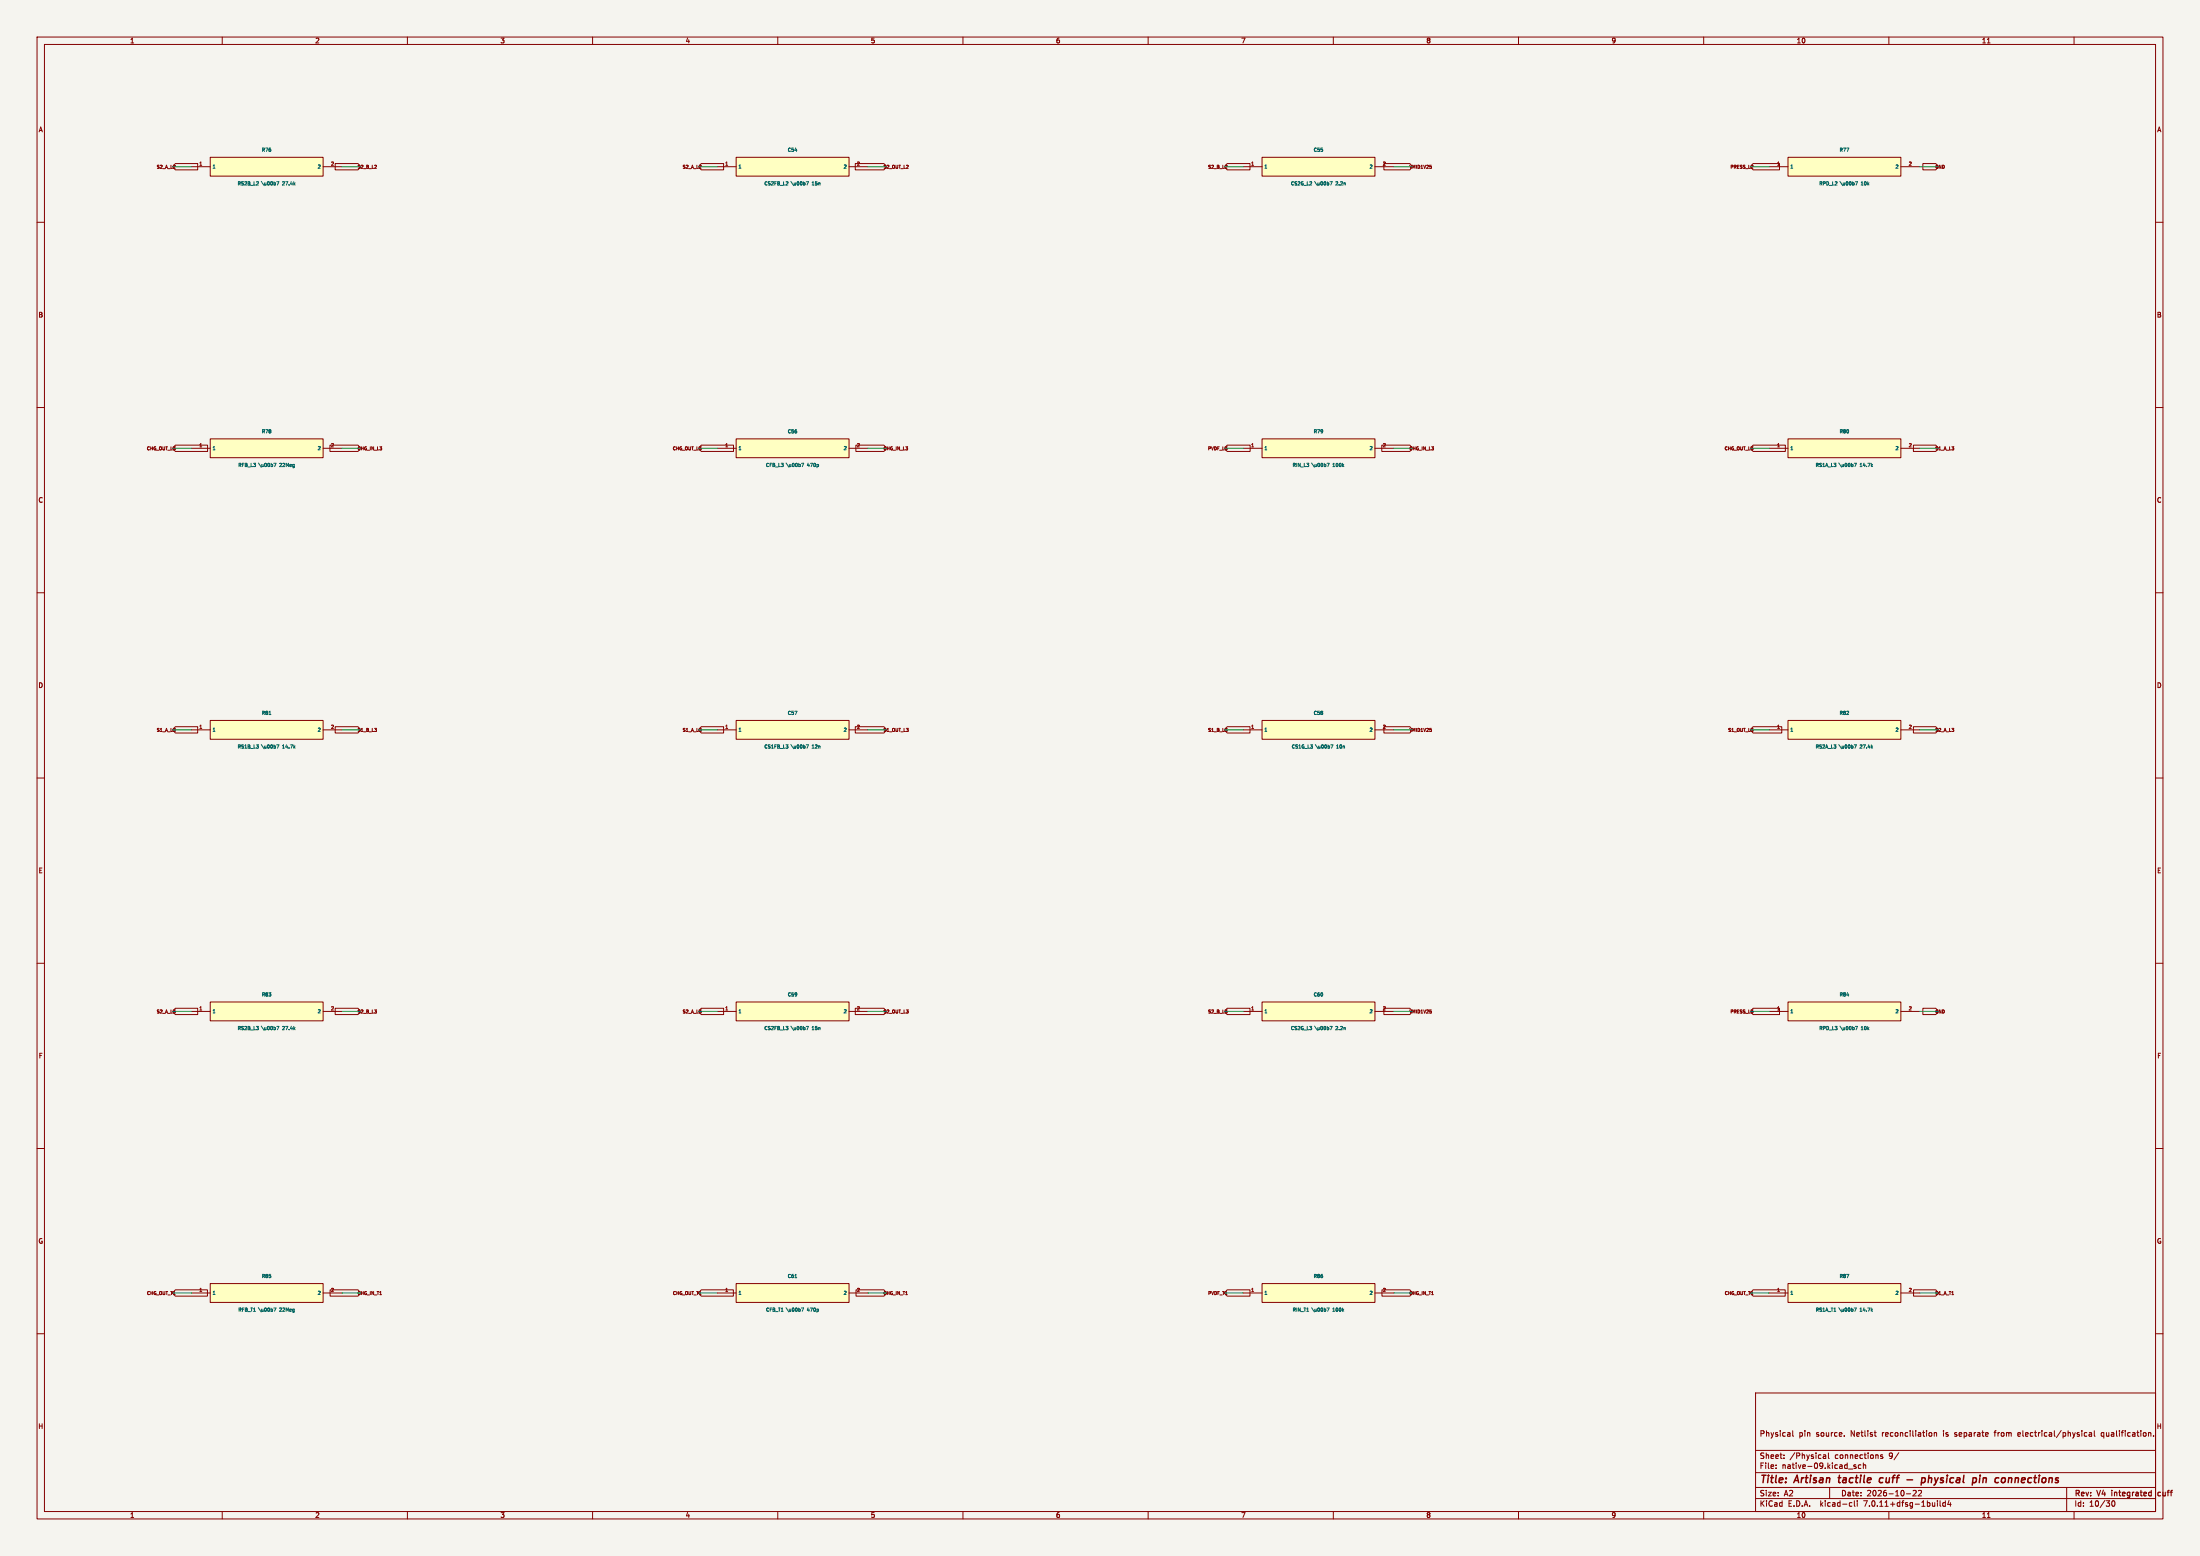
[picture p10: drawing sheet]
(kicad_sch (version 20230121) (generator eeschema) (paper "A2") (title_block (title "Artisan tactile cuff - physical pin connections") (date "2026-10-22") (rev "V4 integrated cuff") (comment 1 "Physical pin source. Netlist reconciliation is separate from electrical/physical qualification.")) (lib_symbols (symbol "Glove:P_RS2B_L2" (pin_names (offset .508)) (in_bom yes) (on_board yes) (property "Reference" "R76" (at 0 4.54 0) (effects (font (size 0.9 0.9)) )) (property "Value" "27.4k" (at 0 -4.54 0) (effects (font (size 0.9 0.9)) )) (symbol "P_RS2B_L2_0_1" (rectangle (start -15.24 2.54) (end 15.24 -2.54) (stroke (width .254) (type default)) (fill (type background)))) (symbol "P_RS2B_L2_1_1" (pin passive line (at -20.32 0.0 0) (length 5.08) (name "1" (effects (font (size 0.9 0.9)) )) (number "1" (effects (font (size 0.9 0.9)) ))) (pin passive line (at 20.32 0.0 180) (length 5.08) (name "2" (effects (font (size 0.9 0.9)) )) (number "2" (effects (font (size 0.9 0.9)) ))))) (symbol "Glove:P_CS2FB_L2" (pin_names (offset .508)) (in_bom yes) (on_board yes) (property "Reference" "C54" (at 0 4.54 0) (effects (font (size 0.9 0.9)) )) (property "Value" "15n" (at 0 -4.54 0) (effects (font (size 0.9 0.9)) )) (symbol "P_CS2FB_L2_0_1" (rectangle (start -15.24 2.54) (end 15.24 -2.54) (stroke (width .254) (type default)) (fill (type background)))) (symbol "P_CS2FB_L2_1_1" (pin passive line (at -20.32 0.0 0) (length 5.08) (name "1" (effects (font (size 0.9 0.9)) )) (number "1" (effects (font (size 0.9 0.9)) ))) (pin passive line (at 20.32 0.0 180) (length 5.08) (name "2" (effects (font (size 0.9 0.9)) )) (number "2" (effects (font (size 0.9 0.9)) ))))) (symbol "Glove:P_CS2G_L2" (pin_names (offset .508)) (in_bom yes) (on_board yes) (property "Reference" "C55" (at 0 4.54 0) (effects (font (size 0.9 0.9)) )) (property "Value" "2.2n" (at 0 -4.54 0) (effects (font (size 0.9 0.9)) )) (symbol "P_CS2G_L2_0_1" (rectangle (start -15.24 2.54) (end 15.24 -2.54) (stroke (width .254) (type default)) (fill (type background)))) (symbol "P_CS2G_L2_1_1" (pin passive line (at -20.32 0.0 0) (length 5.08) (name "1" (effects (font (size 0.9 0.9)) )) (number "1" (effects (font (size 0.9 0.9)) ))) (pin passive line (at 20.32 0.0 180) (length 5.08) (name "2" (effects (font (size 0.9 0.9)) )) (number "2" (effects (font (size 0.9 0.9)) ))))) (symbol "Glove:P_RPD_L2" (pin_names (offset .508)) (in_bom yes) (on_board yes) (property "Reference" "R77" (at 0 4.54 0) (effects (font (size 0.9 0.9)) )) (property "Value" "10k" (at 0 -4.54 0) (effects (font (size 0.9 0.9)) )) (symbol "P_RPD_L2_0_1" (rectangle (start -15.24 2.54) (end 15.24 -2.54) (stroke (width .254) (type default)) (fill (type background)))) (symbol "P_RPD_L2_1_1" (pin passive line (at -20.32 0.0 0) (length 5.08) (name "1" (effects (font (size 0.9 0.9)) )) (number "1" (effects (font (size 0.9 0.9)) ))) (pin passive line (at 20.32 0.0 180) (length 5.08) (name "2" (effects (font (size 0.9 0.9)) )) (number "2" (effects (font (size 0.9 0.9)) ))))) (symbol "Glove:P_RFB_L3" (pin_names (offset .508)) (in_bom yes) (on_board yes) (property "Reference" "R78" (at 0 4.54 0) (effects (font (size 0.9 0.9)) )) (property "Value" "22Meg" (at 0 -4.54 0) (effects (font (size 0.9 0.9)) )) (symbol "P_RFB_L3_0_1" (rectangle (start -15.24 2.54) (end 15.24 -2.54) (stroke (width .254) (type default)) (fill (type background)))) (symbol "P_RFB_L3_1_1" (pin passive line (at -20.32 0.0 0) (length 5.08) (name "1" (effects (font (size 0.9 0.9)) )) (number "1" (effects (font (size 0.9 0.9)) ))) (pin passive line (at 20.32 0.0 180) (length 5.08) (name "2" (effects (font (size 0.9 0.9)) )) (number "2" (effects (font (size 0.9 0.9)) ))))) (symbol "Glove:P_CFB_L3" (pin_names (offset .508)) (in_bom yes) (on_board yes) (property "Reference" "C56" (at 0 4.54 0) (effects (font (size 0.9 0.9)) )) (property "Value" "470p" (at 0 -4.54 0) (effects (font (size 0.9 0.9)) )) (symbol "P_CFB_L3_0_1" (rectangle (start -15.24 2.54) (end 15.24 -2.54) (stroke (width .254) (type default)) (fill (type background)))) (symbol "P_CFB_L3_1_1" (pin passive line (at -20.32 0.0 0) (length 5.08) (name "1" (effects (font (size 0.9 0.9)) )) (number "1" (effects (font (size 0.9 0.9)) ))) (pin passive line (at 20.32 0.0 180) (length 5.08) (name "2" (effects (font (size 0.9 0.9)) )) (number "2" (effects (font (size 0.9 0.9)) ))))) (symbol "Glove:P_RIN_L3" (pin_names (offset .508)) (in_bom yes) (on_board yes) (property "Reference" "R79" (at 0 4.54 0) (effects (font (size 0.9 0.9)) )) (property "Value" "100k" (at 0 -4.54 0) (effects (font (size 0.9 0.9)) )) (symbol "P_RIN_L3_0_1" (rectangle (start -15.24 2.54) (end 15.24 -2.54) (stroke (width .254) (type default)) (fill (type background)))) (symbol "P_RIN_L3_1_1" (pin passive line (at -20.32 0.0 0) (length 5.08) (name "1" (effects (font (size 0.9 0.9)) )) (number "1" (effects (font (size 0.9 0.9)) ))) (pin passive line (at 20.32 0.0 180) (length 5.08) (name "2" (effects (font (size 0.9 0.9)) )) (number "2" (effects (font (size 0.9 0.9)) ))))) (symbol "Glove:P_RS1A_L3" (pin_names (offset .508)) (in_bom yes) (on_board yes) (property "Reference" "R80" (at 0 4.54 0) (effects (font (size 0.9 0.9)) )) (property "Value" "14.7k" (at 0 -4.54 0) (effects (font (size 0.9 0.9)) )) (symbol "P_RS1A_L3_0_1" (rectangle (start -15.24 2.54) (end 15.24 -2.54) (stroke (width .254) (type default)) (fill (type background)))) (symbol "P_RS1A_L3_1_1" (pin passive line (at -20.32 0.0 0) (length 5.08) (name "1" (effects (font (size 0.9 0.9)) )) (number "1" (effects (font (size 0.9 0.9)) ))) (pin passive line (at 20.32 0.0 180) (length 5.08) (name "2" (effects (font (size 0.9 0.9)) )) (number "2" (effects (font (size 0.9 0.9)) ))))) (symbol "Glove:P_RS1B_L3" (pin_names (offset .508)) (in_bom yes) (on_board yes) (property "Reference" "R81" (at 0 4.54 0) (effects (font (size 0.9 0.9)) )) (property "Value" "14.7k" (at 0 -4.54 0) (effects (font (size 0.9 0.9)) )) (symbol "P_RS1B_L3_0_1" (rectangle (start -15.24 2.54) (end 15.24 -2.54) (stroke (width .254) (type default)) (fill (type background)))) (symbol "P_RS1B_L3_1_1" (pin passive line (at -20.32 0.0 0) (length 5.08) (name "1" (effects (font (size 0.9 0.9)) )) (number "1" (effects (font (size 0.9 0.9)) ))) (pin passive line (at 20.32 0.0 180) (length 5.08) (name "2" (effects (font (size 0.9 0.9)) )) (number "2" (effects (font (size 0.9 0.9)) ))))) (symbol "Glove:P_CS1FB_L3" (pin_names (offset .508)) (in_bom yes) (on_board yes) (property "Reference" "C57" (at 0 4.54 0) (effects (font (size 0.9 0.9)) )) (property "Value" "12n" (at 0 -4.54 0) (effects (font (size 0.9 0.9)) )) (symbol "P_CS1FB_L3_0_1" (rectangle (start -15.24 2.54) (end 15.24 -2.54) (stroke (width .254) (type default)) (fill (type background)))) (symbol "P_CS1FB_L3_1_1" (pin passive line (at -20.32 0.0 0) (length 5.08) (name "1" (effects (font (size 0.9 0.9)) )) (number "1" (effects (font (size 0.9 0.9)) ))) (pin passive line (at 20.32 0.0 180) (length 5.08) (name "2" (effects (font (size 0.9 0.9)) )) (number "2" (effects (font (size 0.9 0.9)) ))))) (symbol "Glove:P_CS1G_L3" (pin_names (offset .508)) (in_bom yes) (on_board yes) (property "Reference" "C58" (at 0 4.54 0) (effects (font (size 0.9 0.9)) )) (property "Value" "10n" (at 0 -4.54 0) (effects (font (size 0.9 0.9)) )) (symbol "P_CS1G_L3_0_1" (rectangle (start -15.24 2.54) (end 15.24 -2.54) (stroke (width .254) (type default)) (fill (type background)))) (symbol "P_CS1G_L3_1_1" (pin passive line (at -20.32 0.0 0) (length 5.08) (name "1" (effects (font (size 0.9 0.9)) )) (number "1" (effects (font (size 0.9 0.9)) ))) (pin passive line (at 20.32 0.0 180) (length 5.08) (name "2" (effects (font (size 0.9 0.9)) )) (number "2" (effects (font (size 0.9 0.9)) ))))) (symbol "Glove:P_RS2A_L3" (pin_names (offset .508)) (in_bom yes) (on_board yes) (property "Reference" "R82" (at 0 4.54 0) (effects (font (size 0.9 0.9)) )) (property "Value" "27.4k" (at 0 -4.54 0) (effects (font (size 0.9 0.9)) )) (symbol "P_RS2A_L3_0_1" (rectangle (start -15.24 2.54) (end 15.24 -2.54) (stroke (width .254) (type default)) (fill (type background)))) (symbol "P_RS2A_L3_1_1" (pin passive line (at -20.32 0.0 0) (length 5.08) (name "1" (effects (font (size 0.9 0.9)) )) (number "1" (effects (font (size 0.9 0.9)) ))) (pin passive line (at 20.32 0.0 180) (length 5.08) (name "2" (effects (font (size 0.9 0.9)) )) (number "2" (effects (font (size 0.9 0.9)) ))))) (symbol "Glove:P_RS2B_L3" (pin_names (offset .508)) (in_bom yes) (on_board yes) (property "Reference" "R83" (at 0 4.54 0) (effects (font (size 0.9 0.9)) )) (property "Value" "27.4k" (at 0 -4.54 0) (effects (font (size 0.9 0.9)) )) (symbol "P_RS2B_L3_0_1" (rectangle (start -15.24 2.54) (end 15.24 -2.54) (stroke (width .254) (type default)) (fill (type background)))) (symbol "P_RS2B_L3_1_1" (pin passive line (at -20.32 0.0 0) (length 5.08) (name "1" (effects (font (size 0.9 0.9)) )) (number "1" (effects (font (size 0.9 0.9)) ))) (pin passive line (at 20.32 0.0 180) (length 5.08) (name "2" (effects (font (size 0.9 0.9)) )) (number "2" (effects (font (size 0.9 0.9)) ))))) (symbol "Glove:P_CS2FB_L3" (pin_names (offset .508)) (in_bom yes) (on_board yes) (property "Reference" "C59" (at 0 4.54 0) (effects (font (size 0.9 0.9)) )) (property "Value" "15n" (at 0 -4.54 0) (effects (font (size 0.9 0.9)) )) (symbol "P_CS2FB_L3_0_1" (rectangle (start -15.24 2.54) (end 15.24 -2.54) (stroke (width .254) (type default)) (fill (type background)))) (symbol "P_CS2FB_L3_1_1" (pin passive line (at -20.32 0.0 0) (length 5.08) (name "1" (effects (font (size 0.9 0.9)) )) (number "1" (effects (font (size 0.9 0.9)) ))) (pin passive line (at 20.32 0.0 180) (length 5.08) (name "2" (effects (font (size 0.9 0.9)) )) (number "2" (effects (font (size 0.9 0.9)) ))))) (symbol "Glove:P_CS2G_L3" (pin_names (offset .508)) (in_bom yes) (on_board yes) (property "Reference" "C60" (at 0 4.54 0) (effects (font (size 0.9 0.9)) )) (property "Value" "2.2n" (at 0 -4.54 0) (effects (font (size 0.9 0.9)) )) (symbol "P_CS2G_L3_0_1" (rectangle (start -15.24 2.54) (end 15.24 -2.54) (stroke (width .254) (type default)) (fill (type background)))) (symbol "P_CS2G_L3_1_1" (pin passive line (at -20.32 0.0 0) (length 5.08) (name "1" (effects (font (size 0.9 0.9)) )) (number "1" (effects (font (size 0.9 0.9)) ))) (pin passive line (at 20.32 0.0 180) (length 5.08) (name "2" (effects (font (size 0.9 0.9)) )) (number "2" (effects (font (size 0.9 0.9)) ))))) (symbol "Glove:P_RPD_L3" (pin_names (offset .508)) (in_bom yes) (on_board yes) (property "Reference" "R84" (at 0 4.54 0) (effects (font (size 0.9 0.9)) )) (property "Value" "10k" (at 0 -4.54 0) (effects (font (size 0.9 0.9)) )) (symbol "P_RPD_L3_0_1" (rectangle (start -15.24 2.54) (end 15.24 -2.54) (stroke (width .254) (type default)) (fill (type background)))) (symbol "P_RPD_L3_1_1" (pin passive line (at -20.32 0.0 0) (length 5.08) (name "1" (effects (font (size 0.9 0.9)) )) (number "1" (effects (font (size 0.9 0.9)) ))) (pin passive line (at 20.32 0.0 180) (length 5.08) (name "2" (effects (font (size 0.9 0.9)) )) (number "2" (effects (font (size 0.9 0.9)) ))))) (symbol "Glove:P_RFB_T1" (pin_names (offset .508)) (in_bom yes) (on_board yes) (property "Reference" "R85" (at 0 4.54 0) (effects (font (size 0.9 0.9)) )) (property "Value" "22Meg" (at 0 -4.54 0) (effects (font (size 0.9 0.9)) )) (symbol "P_RFB_T1_0_1" (rectangle (start -15.24 2.54) (end 15.24 -2.54) (stroke (width .254) (type default)) (fill (type background)))) (symbol "P_RFB_T1_1_1" (pin passive line (at -20.32 0.0 0) (length 5.08) (name "1" (effects (font (size 0.9 0.9)) )) (number "1" (effects (font (size 0.9 0.9)) ))) (pin passive line (at 20.32 0.0 180) (length 5.08) (name "2" (effects (font (size 0.9 0.9)) )) (number "2" (effects (font (size 0.9 0.9)) ))))) (symbol "Glove:P_CFB_T1" (pin_names (offset .508)) (in_bom yes) (on_board yes) (property "Reference" "C61" (at 0 4.54 0) (effects (font (size 0.9 0.9)) )) (property "Value" "470p" (at 0 -4.54 0) (effects (font (size 0.9 0.9)) )) (symbol "P_CFB_T1_0_1" (rectangle (start -15.24 2.54) (end 15.24 -2.54) (stroke (width .254) (type default)) (fill (type background)))) (symbol "P_CFB_T1_1_1" (pin passive line (at -20.32 0.0 0) (length 5.08) (name "1" (effects (font (size 0.9 0.9)) )) (number "1" (effects (font (size 0.9 0.9)) ))) (pin passive line (at 20.32 0.0 180) (length 5.08) (name "2" (effects (font (size 0.9 0.9)) )) (number "2" (effects (font (size 0.9 0.9)) ))))) (symbol "Glove:P_RIN_T1" (pin_names (offset .508)) (in_bom yes) (on_board yes) (property "Reference" "R86" (at 0 4.54 0) (effects (font (size 0.9 0.9)) )) (property "Value" "100k" (at 0 -4.54 0) (effects (font (size 0.9 0.9)) )) (symbol "P_RIN_T1_0_1" (rectangle (start -15.24 2.54) (end 15.24 -2.54) (stroke (width .254) (type default)) (fill (type background)))) (symbol "P_RIN_T1_1_1" (pin passive line (at -20.32 0.0 0) (length 5.08) (name "1" (effects (font (size 0.9 0.9)) )) (number "1" (effects (font (size 0.9 0.9)) ))) (pin passive line (at 20.32 0.0 180) (length 5.08) (name "2" (effects (font (size 0.9 0.9)) )) (number "2" (effects (font (size 0.9 0.9)) ))))) (symbol "Glove:P_RS1A_T1" (pin_names (offset .508)) (in_bom yes) (on_board yes) (property "Reference" "R87" (at 0 4.54 0) (effects (font (size 0.9 0.9)) )) (property "Value" "14.7k" (at 0 -4.54 0) (effects (font (size 0.9 0.9)) )) (symbol "P_RS1A_T1_0_1" (rectangle (start -15.24 2.54) (end 15.24 -2.54) (stroke (width .254) (type default)) (fill (type background)))) (symbol "P_RS1A_T1_1_1" (pin passive line (at -20.32 0.0 0) (length 5.08) (name "1" (effects (font (size 0.9 0.9)) )) (number "1" (effects (font (size 0.9 0.9)) ))) (pin passive line (at 20.32 0.0 180) (length 5.08) (name "2" (effects (font (size 0.9 0.9)) )) (number "2" (effects (font (size 0.9 0.9)) )))))) (symbol (lib_id "Glove:P_RS2B_L2") (at 72 45 0) (unit 1) (in_bom yes) (on_board yes) (dnp no) (property "Reference" "R76" (at 72 40.46 0) (effects (font (size 0.9 0.9)) )) (property "Value" "RS2B_L2 \u00b7 27.4k" (at 72 49.54 0) (effects (font (size 0.9 0.9)) )) (property "Footprint" "Glove:R_0603_1608Metric" (at 72 45 0) (effects (font (size 0.9 0.9)) hide)) (property "Datasheet" "" (at 72 45 0) (effects (font (size 0.9 0.9)) hide)) (pin "1") (pin "2")) (wire (pts (xy 51.68 45.0) (xy 46.6 45.0)) (stroke (width 0) (type default))) (global_label "S2_A_L2" (shape input) (at 46.6 45.0 0) (effects (font (size 0.85 0.85)) (justify right))) (wire (pts (xy 92.32 45.0) (xy 97.39999999999999 45.0)) (stroke (width 0) (type default))) (global_label "S2_B_L2" (shape input) (at 97.39999999999999 45.0 180) (effects (font (size 0.85 0.85)) (justify left))) (symbol (lib_id "Glove:P_CS2FB_L2") (at 214 45 0) (unit 1) (in_bom yes) (on_board yes) (dnp no) (property "Reference" "C54" (at 214 40.46 0) (effects (font (size 0.9 0.9)) )) (property "Value" "CS2FB_L2 \u00b7 15n" (at 214 49.54 0) (effects (font (size 0.9 0.9)) )) (property "Footprint" "Glove:C_0603_1608Metric" (at 214 45 0) (effects (font (size 0.9 0.9)) hide)) (property "Datasheet" "" (at 214 45 0) (effects (font (size 0.9 0.9)) hide)) (pin "1") (pin "2")) (wire (pts (xy 193.68 45.0) (xy 188.6 45.0)) (stroke (width 0) (type default))) (global_label "S2_A_L2" (shape input) (at 188.6 45.0 0) (effects (font (size 0.85 0.85)) (justify right))) (wire (pts (xy 234.32 45.0) (xy 239.4 45.0)) (stroke (width 0) (type default))) (global_label "S2_OUT_L2" (shape input) (at 239.4 45.0 180) (effects (font (size 0.85 0.85)) (justify left))) (symbol (lib_id "Glove:P_CS2G_L2") (at 356 45 0) (unit 1) (in_bom yes) (on_board yes) (dnp no) (property "Reference" "C55" (at 356 40.46 0) (effects (font (size 0.9 0.9)) )) (property "Value" "CS2G_L2 \u00b7 2.2n" (at 356 49.54 0) (effects (font (size 0.9 0.9)) )) (property "Footprint" "Glove:C_0603_1608Metric" (at 356 45 0) (effects (font (size 0.9 0.9)) hide)) (property "Datasheet" "" (at 356 45 0) (effects (font (size 0.9 0.9)) hide)) (pin "1") (pin "2")) (wire (pts (xy 335.68 45.0) (xy 330.6 45.0)) (stroke (width 0) (type default))) (global_label "S2_B_L2" (shape input) (at 330.6 45.0 0) (effects (font (size 0.85 0.85)) (justify right))) (wire (pts (xy 376.32 45.0) (xy 381.4 45.0)) (stroke (width 0) (type default))) (global_label "VMID1V25" (shape input) (at 381.4 45.0 180) (effects (font (size 0.85 0.85)) (justify left))) (symbol (lib_id "Glove:P_RPD_L2") (at 498 45 0) (unit 1) (in_bom yes) (on_board yes) (dnp no) (property "Reference" "R77" (at 498 40.46 0) (effects (font (size 0.9 0.9)) )) (property "Value" "RPD_L2 \u00b7 10k" (at 498 49.54 0) (effects (font (size 0.9 0.9)) )) (property "Footprint" "Glove:R_0603_1608Metric" (at 498 45 0) (effects (font (size 0.9 0.9)) hide)) (property "Datasheet" "" (at 498 45 0) (effects (font (size 0.9 0.9)) hide)) (pin "1") (pin "2")) (wire (pts (xy 477.68 45.0) (xy 472.6 45.0)) (stroke (width 0) (type default))) (global_label "PRESS_L2" (shape input) (at 472.6 45.0 0) (effects (font (size 0.85 0.85)) (justify right))) (wire (pts (xy 518.32 45.0) (xy 523.4000000000001 45.0)) (stroke (width 0) (type default))) (global_label "GND" (shape input) (at 523.4000000000001 45.0 180) (effects (font (size 0.85 0.85)) (justify left))) (symbol (lib_id "Glove:P_RFB_L3") (at 72 121 0) (unit 1) (in_bom yes) (on_board yes) (dnp no) (property "Reference" "R78" (at 72 116.46 0) (effects (font (size 0.9 0.9)) )) (property "Value" "RFB_L3 \u00b7 22Meg" (at 72 125.54 0) (effects (font (size 0.9 0.9)) )) (property "Footprint" "Glove:R_0805_2012Metric" (at 72 121 0) (effects (font (size 0.9 0.9)) hide)) (property "Datasheet" "" (at 72 121 0) (effects (font (size 0.9 0.9)) hide)) (pin "1") (pin "2")) (wire (pts (xy 51.68 121.0) (xy 46.6 121.0)) (stroke (width 0) (type default))) (global_label "CHG_OUT_L3" (shape input) (at 46.6 121.0 0) (effects (font (size 0.85 0.85)) (justify right))) (wire (pts (xy 92.32 121.0) (xy 97.39999999999999 121.0)) (stroke (width 0) (type default))) (global_label "CHG_IN_L3" (shape input) (at 97.39999999999999 121.0 180) (effects (font (size 0.85 0.85)) (justify left))) (symbol (lib_id "Glove:P_CFB_L3") (at 214 121 0) (unit 1) (in_bom yes) (on_board yes) (dnp no) (property "Reference" "C56" (at 214 116.46 0) (effects (font (size 0.9 0.9)) )) (property "Value" "CFB_L3 \u00b7 470p" (at 214 125.54 0) (effects (font (size 0.9 0.9)) )) (property "Footprint" "Glove:C_0603_1608Metric" (at 214 121 0) (effects (font (size 0.9 0.9)) hide)) (property "Datasheet" "" (at 214 121 0) (effects (font (size 0.9 0.9)) hide)) (pin "1") (pin "2")) (wire (pts (xy 193.68 121.0) (xy 188.6 121.0)) (stroke (width 0) (type default))) (global_label "CHG_OUT_L3" (shape input) (at 188.6 121.0 0) (effects (font (size 0.85 0.85)) (justify right))) (wire (pts (xy 234.32 121.0) (xy 239.4 121.0)) (stroke (width 0) (type default))) (global_label "CHG_IN_L3" (shape input) (at 239.4 121.0 180) (effects (font (size 0.85 0.85)) (justify left))) (symbol (lib_id "Glove:P_RIN_L3") (at 356 121 0) (unit 1) (in_bom yes) (on_board yes) (dnp no) (property "Reference" "R79" (at 356 116.46 0) (effects (font (size 0.9 0.9)) )) (property "Value" "RIN_L3 \u00b7 100k" (at 356 125.54 0) (effects (font (size 0.9 0.9)) )) (property "Footprint" "Glove:R_0603_1608Metric" (at 356 121 0) (effects (font (size 0.9 0.9)) hide)) (property "Datasheet" "" (at 356 121 0) (effects (font (size 0.9 0.9)) hide)) (pin "1") (pin "2")) (wire (pts (xy 335.68 121.0) (xy 330.6 121.0)) (stroke (width 0) (type default))) (global_label "PVDF_L3" (shape input) (at 330.6 121.0 0) (effects (font (size 0.85 0.85)) (justify right))) (wire (pts (xy 376.32 121.0) (xy 381.4 121.0)) (stroke (width 0) (type default))) (global_label "CHG_IN_L3" (shape input) (at 381.4 121.0 180) (effects (font (size 0.85 0.85)) (justify left))) (symbol (lib_id "Glove:P_RS1A_L3") (at 498 121 0) (unit 1) (in_bom yes) (on_board yes) (dnp no) (property "Reference" "R80" (at 498 116.46 0) (effects (font (size 0.9 0.9)) )) (property "Value" "RS1A_L3 \u00b7 14.7k" (at 498 125.54 0) (effects (font (size 0.9 0.9)) )) (property "Footprint" "Glove:R_0603_1608Metric" (at 498 121 0) (effects (font (size 0.9 0.9)) hide)) (property "Datasheet" "" (at 498 121 0) (effects (font (size 0.9 0.9)) hide)) (pin "1") (pin "2")) (wire (pts (xy 477.68 121.0) (xy 472.6 121.0)) (stroke (width 0) (type default))) (global_label "CHG_OUT_L3" (shape input) (at 472.6 121.0 0) (effects (font (size 0.85 0.85)) (justify right))) (wire (pts (xy 518.32 121.0) (xy 523.4000000000001 121.0)) (stroke (width 0) (type default))) (global_label "S1_A_L3" (shape input) (at 523.4000000000001 121.0 180) (effects (font (size 0.85 0.85)) (justify left))) (symbol (lib_id "Glove:P_RS1B_L3") (at 72 197 0) (unit 1) (in_bom yes) (on_board yes) (dnp no) (property "Reference" "R81" (at 72 192.46 0) (effects (font (size 0.9 0.9)) )) (property "Value" "RS1B_L3 \u00b7 14.7k" (at 72 201.54 0) (effects (font (size 0.9 0.9)) )) (property "Footprint" "Glove:R_0603_1608Metric" (at 72 197 0) (effects (font (size 0.9 0.9)) hide)) (property "Datasheet" "" (at 72 197 0) (effects (font (size 0.9 0.9)) hide)) (pin "1") (pin "2")) (wire (pts (xy 51.68 197.0) (xy 46.6 197.0)) (stroke (width 0) (type default))) (global_label "S1_A_L3" (shape input) (at 46.6 197.0 0) (effects (font (size 0.85 0.85)) (justify right))) (wire (pts (xy 92.32 197.0) (xy 97.39999999999999 197.0)) (stroke (width 0) (type default))) (global_label "S1_B_L3" (shape input) (at 97.39999999999999 197.0 180) (effects (font (size 0.85 0.85)) (justify left))) (symbol (lib_id "Glove:P_CS1FB_L3") (at 214 197 0) (unit 1) (in_bom yes) (on_board yes) (dnp no) (property "Reference" "C57" (at 214 192.46 0) (effects (font (size 0.9 0.9)) )) (property "Value" "CS1FB_L3 \u00b7 12n" (at 214 201.54 0) (effects (font (size 0.9 0.9)) )) (property "Footprint" "Glove:C_0603_1608Metric" (at 214 197 0) (effects (font (size 0.9 0.9)) hide)) (property "Datasheet" "" (at 214 197 0) (effects (font (size 0.9 0.9)) hide)) (pin "1") (pin "2")) (wire (pts (xy 193.68 197.0) (xy 188.6 197.0)) (stroke (width 0) (type default))) (global_label "S1_A_L3" (shape input) (at 188.6 197.0 0) (effects (font (size 0.85 0.85)) (justify right))) (wire (pts (xy 234.32 197.0) (xy 239.4 197.0)) (stroke (width 0) (type default))) (global_label "S1_OUT_L3" (shape input) (at 239.4 197.0 180) (effects (font (size 0.85 0.85)) (justify left))) (symbol (lib_id "Glove:P_CS1G_L3") (at 356 197 0) (unit 1) (in_bom yes) (on_board yes) (dnp no) (property "Reference" "C58" (at 356 192.46 0) (effects (font (size 0.9 0.9)) )) (property "Value" "CS1G_L3 \u00b7 10n" (at 356 201.54 0) (effects (font (size 0.9 0.9)) )) (property "Footprint" "Glove:C_0603_1608Metric" (at 356 197 0) (effects (font (size 0.9 0.9)) hide)) (property "Datasheet" "" (at 356 197 0) (effects (font (size 0.9 0.9)) hide)) (pin "1") (pin "2")) (wire (pts (xy 335.68 197.0) (xy 330.6 197.0)) (stroke (width 0) (type default))) (global_label "S1_B_L3" (shape input) (at 330.6 197.0 0) (effects (font (size 0.85 0.85)) (justify right))) (wire (pts (xy 376.32 197.0) (xy 381.4 197.0)) (stroke (width 0) (type default))) (global_label "VMID1V25" (shape input) (at 381.4 197.0 180) (effects (font (size 0.85 0.85)) (justify left))) (symbol (lib_id "Glove:P_RS2A_L3") (at 498 197 0) (unit 1) (in_bom yes) (on_board yes) (dnp no) (property "Reference" "R82" (at 498 192.46 0) (effects (font (size 0.9 0.9)) )) (property "Value" "RS2A_L3 \u00b7 27.4k" (at 498 201.54 0) (effects (font (size 0.9 0.9)) )) (property "Footprint" "Glove:R_0603_1608Metric" (at 498 197 0) (effects (font (size 0.9 0.9)) hide)) (property "Datasheet" "" (at 498 197 0) (effects (font (size 0.9 0.9)) hide)) (pin "1") (pin "2")) (wire (pts (xy 477.68 197.0) (xy 472.6 197.0)) (stroke (width 0) (type default))) (global_label "S1_OUT_L3" (shape input) (at 472.6 197.0 0) (effects (font (size 0.85 0.85)) (justify right))) (wire (pts (xy 518.32 197.0) (xy 523.4000000000001 197.0)) (stroke (width 0) (type default))) (global_label "S2_A_L3" (shape input) (at 523.4000000000001 197.0 180) (effects (font (size 0.85 0.85)) (justify left))) (symbol (lib_id "Glove:P_RS2B_L3") (at 72 273 0) (unit 1) (in_bom yes) (on_board yes) (dnp no) (property "Reference" "R83" (at 72 268.46 0) (effects (font (size 0.9 0.9)) )) (property "Value" "RS2B_L3 \u00b7 27.4k" (at 72 277.54 0) (effects (font (size 0.9 0.9)) )) (property "Footprint" "Glove:R_0603_1608Metric" (at 72 273 0) (effects (font (size 0.9 0.9)) hide)) (property "Datasheet" "" (at 72 273 0) (effects (font (size 0.9 0.9)) hide)) (pin "1") (pin "2")) (wire (pts (xy 51.68 273.0) (xy 46.6 273.0)) (stroke (width 0) (type default))) (global_label "S2_A_L3" (shape input) (at 46.6 273.0 0) (effects (font (size 0.85 0.85)) (justify right))) (wire (pts (xy 92.32 273.0) (xy 97.39999999999999 273.0)) (stroke (width 0) (type default))) (global_label "S2_B_L3" (shape input) (at 97.39999999999999 273.0 180) (effects (font (size 0.85 0.85)) (justify left))) (symbol (lib_id "Glove:P_CS2FB_L3") (at 214 273 0) (unit 1) (in_bom yes) (on_board yes) (dnp no) (property "Reference" "C59" (at 214 268.46 0) (effects (font (size 0.9 0.9)) )) (property "Value" "CS2FB_L3 \u00b7 15n" (at 214 277.54 0) (effects (font (size 0.9 0.9)) )) (property "Footprint" "Glove:C_0603_1608Metric" (at 214 273 0) (effects (font (size 0.9 0.9)) hide)) (property "Datasheet" "" (at 214 273 0) (effects (font (size 0.9 0.9)) hide)) (pin "1") (pin "2")) (wire (pts (xy 193.68 273.0) (xy 188.6 273.0)) (stroke (width 0) (type default))) (global_label "S2_A_L3" (shape input) (at 188.6 273.0 0) (effects (font (size 0.85 0.85)) (justify right))) (wire (pts (xy 234.32 273.0) (xy 239.4 273.0)) (stroke (width 0) (type default))) (global_label "S2_OUT_L3" (shape input) (at 239.4 273.0 180) (effects (font (size 0.85 0.85)) (justify left))) (symbol (lib_id "Glove:P_CS2G_L3") (at 356 273 0) (unit 1) (in_bom yes) (on_board yes) (dnp no) (property "Reference" "C60" (at 356 268.46 0) (effects (font (size 0.9 0.9)) )) (property "Value" "CS2G_L3 \u00b7 2.2n" (at 356 277.54 0) (effects (font (size 0.9 0.9)) )) (property "Footprint" "Glove:C_0603_1608Metric" (at 356 273 0) (effects (font (size 0.9 0.9)) hide)) (property "Datasheet" "" (at 356 273 0) (effects (font (size 0.9 0.9)) hide)) (pin "1") (pin "2")) (wire (pts (xy 335.68 273.0) (xy 330.6 273.0)) (stroke (width 0) (type default))) (global_label "S2_B_L3" (shape input) (at 330.6 273.0 0) (effects (font (size 0.85 0.85)) (justify right))) (wire (pts (xy 376.32 273.0) (xy 381.4 273.0)) (stroke (width 0) (type default))) (global_label "VMID1V25" (shape input) (at 381.4 273.0 180) (effects (font (size 0.85 0.85)) (justify left))) (symbol (lib_id "Glove:P_RPD_L3") (at 498 273 0) (unit 1) (in_bom yes) (on_board yes) (dnp no) (property "Reference" "R84" (at 498 268.46 0) (effects (font (size 0.9 0.9)) )) (property "Value" "RPD_L3 \u00b7 10k" (at 498 277.54 0) (effects (font (size 0.9 0.9)) )) (property "Footprint" "Glove:R_0603_1608Metric" (at 498 273 0) (effects (font (size 0.9 0.9)) hide)) (property "Datasheet" "" (at 498 273 0) (effects (font (size 0.9 0.9)) hide)) (pin "1") (pin "2")) (wire (pts (xy 477.68 273.0) (xy 472.6 273.0)) (stroke (width 0) (type default))) (global_label "PRESS_L3" (shape input) (at 472.6 273.0 0) (effects (font (size 0.85 0.85)) (justify right))) (wire (pts (xy 518.32 273.0) (xy 523.4000000000001 273.0)) (stroke (width 0) (type default))) (global_label "GND" (shape input) (at 523.4000000000001 273.0 180) (effects (font (size 0.85 0.85)) (justify left))) (symbol (lib_id "Glove:P_RFB_T1") (at 72 349 0) (unit 1) (in_bom yes) (on_board yes) (dnp no) (property "Reference" "R85" (at 72 344.46 0) (effects (font (size 0.9 0.9)) )) (property "Value" "RFB_T1 \u00b7 22Meg" (at 72 353.54 0) (effects (font (size 0.9 0.9)) )) (property "Footprint" "Glove:R_0805_2012Metric" (at 72 349 0) (effects (font (size 0.9 0.9)) hide)) (property "Datasheet" "" (at 72 349 0) (effects (font (size 0.9 0.9)) hide)) (pin "1") (pin "2")) (wire (pts (xy 51.68 349.0) (xy 46.6 349.0)) (stroke (width 0) (type default))) (global_label "CHG_OUT_T1" (shape input) (at 46.6 349.0 0) (effects (font (size 0.85 0.85)) (justify right))) (wire (pts (xy 92.32 349.0) (xy 97.39999999999999 349.0)) (stroke (width 0) (type default))) (global_label "CHG_IN_T1" (shape input) (at 97.39999999999999 349.0 180) (effects (font (size 0.85 0.85)) (justify left))) (symbol (lib_id "Glove:P_CFB_T1") (at 214 349 0) (unit 1) (in_bom yes) (on_board yes) (dnp no) (property "Reference" "C61" (at 214 344.46 0) (effects (font (size 0.9 0.9)) )) (property "Value" "CFB_T1 \u00b7 470p" (at 214 353.54 0) (effects (font (size 0.9 0.9)) )) (property "Footprint" "Glove:C_0603_1608Metric" (at 214 349 0) (effects (font (size 0.9 0.9)) hide)) (property "Datasheet" "" (at 214 349 0) (effects (font (size 0.9 0.9)) hide)) (pin "1") (pin "2")) (wire (pts (xy 193.68 349.0) (xy 188.6 349.0)) (stroke (width 0) (type default))) (global_label "CHG_OUT_T1" (shape input) (at 188.6 349.0 0) (effects (font (size 0.85 0.85)) (justify right))) (wire (pts (xy 234.32 349.0) (xy 239.4 349.0)) (stroke (width 0) (type default))) (global_label "CHG_IN_T1" (shape input) (at 239.4 349.0 180) (effects (font (size 0.85 0.85)) (justify left))) (symbol (lib_id "Glove:P_RIN_T1") (at 356 349 0) (unit 1) (in_bom yes) (on_board yes) (dnp no) (property "Reference" "R86" (at 356 344.46 0) (effects (font (size 0.9 0.9)) )) (property "Value" "RIN_T1 \u00b7 100k" (at 356 353.54 0) (effects (font (size 0.9 0.9)) )) (property "Footprint" "Glove:R_0603_1608Metric" (at 356 349 0) (effects (font (size 0.9 0.9)) hide)) (property "Datasheet" "" (at 356 349 0) (effects (font (size 0.9 0.9)) hide)) (pin "1") (pin "2")) (wire (pts (xy 335.68 349.0) (xy 330.6 349.0)) (stroke (width 0) (type default))) (global_label "PVDF_T1" (shape input) (at 330.6 349.0 0) (effects (font (size 0.85 0.85)) (justify right))) (wire (pts (xy 376.32 349.0) (xy 381.4 349.0)) (stroke (width 0) (type default))) (global_label "CHG_IN_T1" (shape input) (at 381.4 349.0 180) (effects (font (size 0.85 0.85)) (justify left))) (symbol (lib_id "Glove:P_RS1A_T1") (at 498 349 0) (unit 1) (in_bom yes) (on_board yes) (dnp no) (property "Reference" "R87" (at 498 344.46 0) (effects (font (size 0.9 0.9)) )) (property "Value" "RS1A_T1 \u00b7 14.7k" (at 498 353.54 0) (effects (font (size 0.9 0.9)) )) (property "Footprint" "Glove:R_0603_1608Metric" (at 498 349 0) (effects (font (size 0.9 0.9)) hide)) (property "Datasheet" "" (at 498 349 0) (effects (font (size 0.9 0.9)) hide)) (pin "1") (pin "2")) (wire (pts (xy 477.68 349.0) (xy 472.6 349.0)) (stroke (width 0) (type default))) (global_label "CHG_OUT_T1" (shape input) (at 472.6 349.0 0) (effects (font (size 0.85 0.85)) (justify right))) (wire (pts (xy 518.32 349.0) (xy 523.4000000000001 349.0)) (stroke (width 0) (type default))) (global_label "S1_A_T1" (shape input) (at 523.4000000000001 349.0 180) (effects (font (size 0.85 0.85)) (justify left))))
